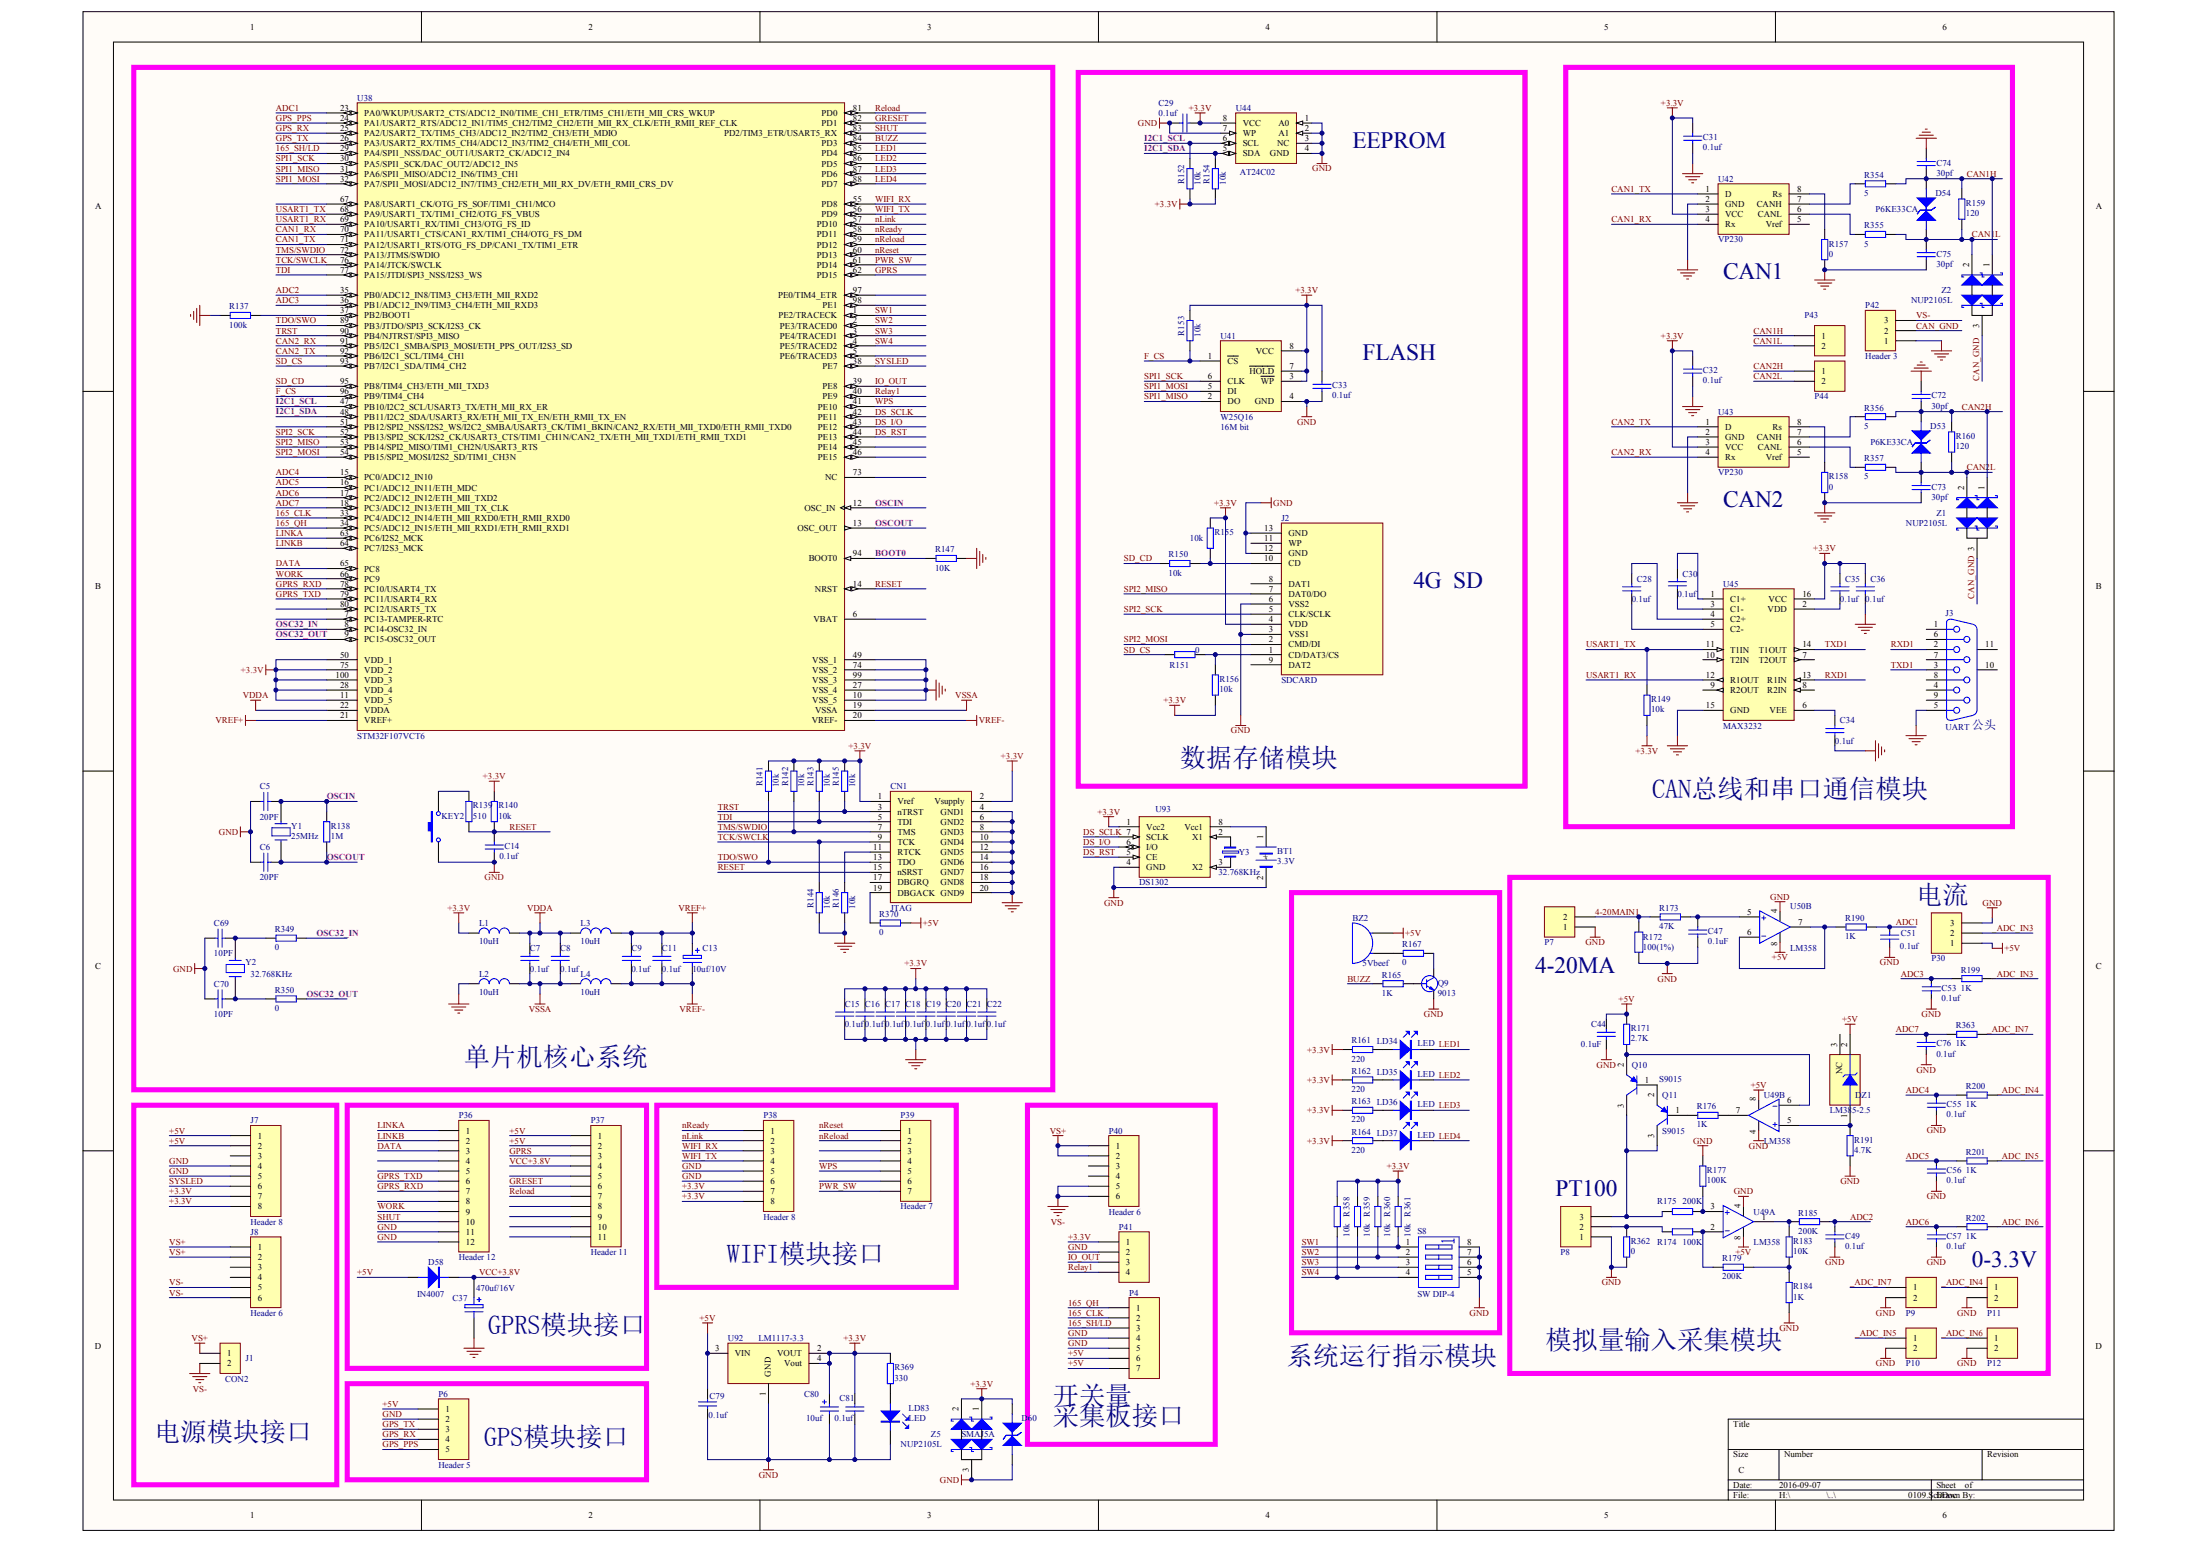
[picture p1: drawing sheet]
# Altium schematic sheet 如意硬件系统模块0831.SchDoc
size C

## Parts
BT1  3.3V  [BT2]
BZ2  5Vbeef  [BEEP]
C5  20PF  [0603C-1]
C6  20PF  [0603C-1]
C7  0.1uf  [0603C-1]
C8  0.1uf  [0603C-1]
C9  0.1uf  [0603C-1]
C11  0.1uf  [0603C-1]
C13  10uf/10V  [1206D-S]
C14  0.1uf  [0603C-1]
C15  0.1uf  [0603C-1]
C16  0.1uf  [0603C-1]
C17  0.1uf  [0603C-1]
C18  0.1uf  [0603C-1]
C19  0.1uf  [0603C-1]
C20  0.1uf  [0603C-1]
C21  0.1uf  [0603C-1]
C22  0.1uf  [0603C-1]
C28  0.1uf  [0603C-1]
C29  0.1uf  [0603C-1]
C30  0.1uf  [0603C-1]
C31  0.1uf  [0603C-1]
C32  0.1uf  [0603C-1]
C33  0.1uf  [0603C-1]
C34  0.1uf  [0603C-1]
C35  0.1uf  [0603C-1]
C36  0.1uf  [0603C-1]
C37  470uf/16V  [C-RB-10]
C44  0.1uF  [0603C-1]
C47  0.1uF  [0603C-1]
C49  0.1uf  [0805-1]
C51  0.1uf  [0603C-1]
C53  0.1uf  [0603C-1]
C55  0.1uf  [0603C-1]
C56  0.1uf  [0603C-1]
C57  0.1uf  [0603C-1]
C69  10PF  [0603C-1]
C70  10PF  [0603C-1]
C72  30pf  [0805-1]
C73  30pf  [0805-1]
C74  30pf  [0805-1]
C75  30pf  [0805-1]
C76  0.1uf  [0603C-1]
C79  0.1uf  [0603C-1]
C80  10uf  [1206D-S]
C81  0.1uf  [0603C-1]
CN1  JTAG  [JTAG20 - 15]
D53  P6KE33CA  [SMB]
D54  P6KE33CA  [SMB]
D58  IN4007  [SMB]
D60  SMAJ5A  [SMB]
DZ1  LM385-2.5  [TO-92A]
J1  CON2  [JXZ-2]
J2  SDCARD  [SDC009-01-R2]
J3  UART  [DB9-M]
J7  Header 8  [HDR1X8]
J8  Header 6  [HDR1X6]
KEY2  SW-PB  [SW_PB4_A1]  (value not drawn)
L1  value 10uH  [1206]  (hidden comment: Inductor)
L2  value 10uH  [1206]  (hidden comment: Inductor)
L3  value 10uH  [1206]  (hidden comment: Inductor)
L4  value 10uH  [1206]  (hidden comment: Inductor)
LD34  LED  [LED_0805]
LD35  LED  [LED_0805]
LD36  LED  [LED_0805]
LD37  LED  [LED_0805]
LD83  LED  [LED_0805]
P4  Header 7  [HDR1X7]  (value not drawn)
P6  Header 5  [HDR1X5]
P7  Header 2  [KF3.81-2P]  (value not drawn)
P8  Header 3  [KF3.81-3P]  (value not drawn)
P9  Header 2  [KF3.81-2P]  (value not drawn)
P10  Header 2  [KF3.81-2P]  (value not drawn)
P11  Header 2  [KF3.81-2P]  (value not drawn)
P12  Header 2  [KF3.81-2P]  (value not drawn)
P30  Header 3  [KF3.81-3P]  (value not drawn)
P36  Header 12  [HDR1X12]
P37  Header 11  [HDR1X11]
P38  Header 8  [HDR1X8]
P39  Header 7  [HDR1X7]
P40  Header 6  [HDR1X6]
P41  Header 4  [HDR1X4]  (value not drawn)
P42  Header 3  [HDR1X3]
P43  Header 2  [KF3.81-2P]  (value not drawn)
P44  Header 2  [KF3.81-2P]  (value not drawn)
Q9  9013  [SOT23-BCE]
Q10  S9015  [SOT-23]
Q11  S9015  [SOT-23]
R137  100k  [0603R-1]
R138  1M  [0603R-1]
R139  510  [0603R-1]
R140  10k  [0603R-1]
R141  10k  [0603R-1]
R142  10k  [0603R-1]
R143  10k  [0603R-1]
R144  10k  [0603R-1]
R145  10k  [0603R-1]
R146  10k  [0603R-1]
R147  10K  [0603R-1]
R149  10k  [0603R-1]
R150  10k  [0603R-1]
R151  0  [0603R-1]
R152  10k  [0603R-1]
R153  10k  [0603R-1]
R154  10k  [0603R-1]
R155  10k  [0603R-1]
R156  10k  [0603R-1]
R157  0  [0603R-1]
R158  0  [0603R-1]
R159  120  [0805-1]
R160  120  [0805-1]
R161  220  [0603R-1]
R162  220  [0603R-1]
R163  220  [0603R-1]
R164  220  [0603R-1]
R165  1K  [0603R-1]
R167  0  [0603R-1]
R171  2.7K  [AXIAL0.4]
R172  100(1%)  [AXIAL0.4]
R173  47K  [0603R-1]
R174  100K  [0805-1]
R175  200K  [0805-1]
R176  1K  [0603R-1]
R177  100K  [0805-1]
R179  200K  [0805-1]
R183  10K  [0805-1]
R184  1K  [0805-1]
R185  200K  [0805-1]
R190  1K  [0603R-1]
R191  4.7K  [0603R-1]
R199  1K  [0603R-1]
R200  1K  [0603R-1]
R201  1K  [0603R-1]
R202  1K  [0603R-1]
R349  0  [0603R-1]
R350  0  [0603R-1]
R354  5  [0805-1]
R355  5  [0805-1]
R356  5  [0805-1]
R357  5  [0805-1]
R358  10k  [0603R-1]
R359  10k  [0603R-1]
R360  10k  [0603R-1]
R361  10k  [0603R-1]
R362  0  [0603R-1]
R363  1K  [0603R-1]
R369  330  [0603R-1]
R370  0  [0603R-1]
S8  SW DIP-4  [DIP-8]
U38  STM32F107VCT6  [LQFP100_M]
U41  W25Q16  Memory: 16M bit  [SOIC8_W]
U42  VP230  [NSO8_N]
U43  VP230  [NSO8_N]
U44  AT24C02  [SO-8]
U45  MAX3232  [NSO16_M]
U49  LM358  [SO-8]  (parts A,B of 2)
U50  LM358  [SO-8]  (part B of 2)
U92  LM1117-3.3  [ASM1117]
U93  DS1302  [SO-8]
Y1  25MHz  [XTAL1]
Y2  32.768KHz  [XTAL4]
Y3  32.768KHz  [XTAL5]
Z1  NUP2105L  [SOT-23]
Z2  NUP2105L  [SOT-23]
Z5  NUP2105L  [SOT-23]

## Blocks framed on the sheet
单片机核心系统: C5-C9 C11 C13-C22 C69 C70 CN1 KEY2 L1-L4 R137-R147 R349 R350 R370 U38 Y1 Y2
电源模块接口: J1 J7 J8
WIFI模块接口: P38 P39
GPS模块接口: P6

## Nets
+3.3V: C15.2 C16.2 C17.2 C18.2 C19.2 C20.2 C21.2 C22.2 C29.2 C31.2 C32.2 C33.2 C35.2 C36.2 C80.1 C81.2 CN1.1(Vref) CN1.2(Vsupply) D60.2(K) J2.4(VDD) J7.7 J7.8 L1.1 P38.7 P38.8 P41.1 R140.2 R141.2 R142.2 R143.2 R145.2 R149.2 R152.1 R153.2 R154.1 R155.1 R156.2 R161.1 R162.1 R163.1 R164.1 R358.2 R359.2 R360.2 R361.2 R369.1 U38.11(VDD_5) U38.28(VDD_4) U38.50(VDD_1) U38.75(VDD_2) U38.100(VDD_3) U41.3(~{WP}) U41.7(~{HOLD}) U41.8(VCC) U42.3(VCC) U43.3(VCC) U44.8(VCC) U45.16(VCC) U92.2(VOUT) U92.4(Vout) U93.1(Vcc2) Z5.1 Z5.2
+5V: BZ2.1(A) C44.2 C79.2 D58.1(A) DZ1.2(V+) J7.1 J7.2 P4.6 P4.7 P6.1 P30.1 P37.1 P37.2 R171.2 R370.1 U49.8(VCC) U50.8(VCC) U92.3(VIN)
GND: BT1.2(-) C5.1 C6.1 C14.2 C15.1 C16.1 C17.1 C18.1 C19.1 C20.1 C21.1 C22.1 C29.1 C31.1 C32.1 C33.1 C34.1 C36.1 C37.2 C44.1 C47.1 C49.2 C51.2 C53.2 C55.2 C56.2 C57.2 C69.1 C70.1 C72.2 C73.1 C74.2 C75.1 C76.2 C79.1 C80.2 C81.1 CN1.4(GND1) CN1.6(GND2) CN1.8(GND3) CN1.10(GND4) CN1.12(GND5) CN1.14(GND6) CN1.16(GND7) CN1.18(GND8) CN1.20(GND9) D60.1(A) J2.3(VSS1) J2.6(VSS2) J2.12(GND) J2.13(GND) J3.5 J7.4 J7.5 KEY2.1 L2.1 LD83.2 P4.4 P4.5 P6.2 P7.1 P8.1 P9.2 P10.2 P11.2 P12.2 P30.3 P36.11 P36.12 P38.5 P38.6 P41.2 P42.1 Q9.E R137.2 R144.1 R146.1 R147.1 R157.2 R158.2 R172.1 R177.1 R184.2 R191.2 R362.1 S8.5(B4) S8.6(B3) S8.7(B2) S8.8(B1) U38.10(VSS_5) U38.27(VSS_4) U38.49(VSS_1) U38.74(VSS_2) U38.99(VSS_3) U41.4(GND) U42.2(GND) U43.2(GND) U44.1(A0) U44.2(A1) U44.3(NC) U44.4(GND) U44.7(WP) U45.15(GND) U49.4(GND) U50.4(GND) U92.1(GND) U93.4(GND) Z5.3
VDDA: C7.2 C8.2 L1.2 L3.1 U38.22(VDDA)
VREF+: C9.2 C11.2 C13.1 L3.2 U38.21(VREF+)
VREF-: C9.1 C11.1 C13.2 L4.2 U38.20(VREF-)
VS+: J1.1 J8.1 J8.2 P40.1 P40.2
VS-: J1.2 J8.5 J8.6 P40.5 P40.6 P42.3
VSSA: C7.1 C8.1 L2.2 L4.1 U38.19(VSSA)
4-20MAIN1: P7.2 R172.2 R173.2
165_CLK: P4.2 U38.33(PC4/ADC12_IN14/ETH_MII_RXD0/ETH_RMII_RXD0)
165_QH: P4.1 U38.34(PC5/ADC12_IN15/ETH_MII_RXD1/ETH_RMII_RXD1)
165_SH/LD: P4.3 U38.29(PA4/SPI1_NSS/DAC_OUT1/USART2_CK/ADC12_IN4)
_ADC_IN3: P30.2 R199.2
_ADC_IN4: P11.1 R200.2
_ADC_IN5: P10.1 R201.2
_ADC_IN6: P12.1 R202.2
_ADC_IN7: P9.1 R363.2
ADC1: C51.1 R190.2 U38.23(PA0/WKUP/USART2_CTS/ADC12_IN0/TIME_CH1_ETR/TIM5_CH1/ETH_MII_CRS_WKUP)
ADC2: C49.1 R185.2 U38.35(PB0/ADC12_IN8/TIM3_CH3/ETH_MII_RXD2)
ADC3: C53.1 R199.1 U38.36(PB1/ADC12_IN9/TIM3_CH4/ETH_MII_RXD3)
ADC4: C55.1 R200.1 U38.15(PC0/ADC12_IN10)
ADC5: C56.1 R201.1 U38.16(PC1/ADC12_IN11/ETH_MDC)
ADC6: C57.1 R202.1 U38.17(PC2/ADC12_IN12/ETH_MII_TXD2)
ADC7: C76.1 R363.1 U38.18(PC3/ADC12_IN13/ETH_MII_TX_CLK)
BOOT0: R147.2 U38.94(BOOT0)
BUZZ: R165.2 U38.84(PD3)
CAN1_RX: U38.70(PA11/USART1_CTS/CAN1_RX/TIM1_CH4/OTG_FS_DM) U42.4(Rx)
CAN1_TX: U38.71(PA12/USART1_RTS/OTG_FS_DP/CAN1_TX/TIM1_ETR) U42.1(D)
CAN1H: C74.1 D54.2(K) P43.1 R159.1 R354.2 Z2.1
CAN1L: C75.2 D54.1(A) P43.2 R159.2 R355.2 Z2.2
CAN2_RX: U38.91(PB5/I2C1_SMBA/SPI3_MOSI/ETH_PPS_OUT/I2S3_SD) U43.4(Rx)
CAN2_TX: U38.92(PB6/I2C1_SCL/TIM4_CH1) U43.1(D)
CAN2H: C72.1 D53.2(K) P44.1 R160.1 R356.2 Z1.1
CAN2L: C73.2 D53.1(A) P44.2 R160.2 R357.2 Z1.2
CAN_GND: P42.2 Z1.3 Z2.3
DATA: P36.3 U38.65(PC8)
DS_I/O: U38.43(PE12) U93.6(I/O)
DS_RST: U38.44(PE13) U93.5(CE)
DS_SCLK: U38.42(PE11) U93.7(SCLK)
F_CS: R153.1 U38.96(PB9/TIM4_CH4) U41.1(~{CS})
GPRS: P37.3 U38.62(PD15)
GPRS_RXD: P36.7 U38.78(PC10/USART4_TX)
GPRS_TXD: P36.6 U38.79(PC11/USART4_RX)
GPS_PPS: P6.5 U38.24(PA1/USART2_RTS/ADC12_IN1/TIM5_CH2/TIM2_CH2/ETH_MII_RX_CLK/ETH_RMII_REF_CLK)
GPS_RX: P6.4 U38.25(PA2/USART2_TX/TIM5_CH3/ADC12_IN2/TIM2_CH3/ETH_MDIO)
GPS_TX: P6.3 U38.26(PA3/USART2_RX/TIM5_CH4/ADC12_IN3/TIM2_CH4/ETH_MII_COL)
GRESET: P37.6 U38.82(PD1)
I2C1_SCL: R152.2 U38.47(PB10/I2C2_SCL/USART3_TX/ETH_MII_RX_ER) U44.6(SCL)
I2C1_SDA: R154.2 U38.48(PB11/I2C2_SDA/USART3_RX/ETH_MII_TX_EN/ETH_RMII_TX_EN) U44.5(SDA)
IO_OUT: P41.3 U38.39(PE8)
LED1: LD34.2 U38.85(PD4)
LED2: LD35.2 U38.86(PD5)
LED3: LD36.2 U38.87(PD6)
LED4: LD37.2 U38.88(PD7)
LINKA: P36.1 U38.63(PC6/I2S2_MCK)
LINKB: P36.2 U38.64(PC7/I2S3_MCK)
nLink: P38.2 U38.57(PD10)
nReady: P38.1 U38.58(PD11)
nReload: P39.2 U38.59(PD12)
nReset: P39.1 U38.60(PD13)
OSC32_IN: R349.1 U38.8(PC14-OSC32_IN)
OSC32_OUT: R350.1 U38.9(PC15-OSC32_OUT)
OSCIN: C5.2 R138.2 U38.12(OSC_IN) Y1.1
OSCOUT: C6.2 R138.1 U38.13(OSC_OUT) Y1.2
PWR_SW: P39.7 U38.61(PD14)
Relay1: P41.4 U38.40(PE9)
Reload: P37.7 U38.81(PD0)
RESET: C14.1 CN1.15(nSRST) R139.1 R140.1 U38.14(NRST)
RXD1: J3.2 U45.13(R1IN)
SD_CD: R150.2 U38.95(PB8/TIM4_CH3/ETH_MII_TXD3)
SD_CS: R151.2 U38.93(PB7/I2C1_SDA/TIM4_CH2)
SHUT: P36.10 U38.83(PD2/TIM3_ETR/USART5_RX)
SPI1_MISO: U38.31(PA6/SPI1_MISO/ADC12_IN6/TIM3_CH1) U41.2(DO)
SPI1_MOSI: U38.32(PA7/SPI1_MOSI/ADC12_IN7/TIM3_CH2/ETH_MII_RX_DV/ETH_RMII_CRS_DV) U41.5(DI)
SPI1_SCK: U38.30(PA5/SPI1_SCK/DAC_OUT2/ADC12_IN5) U41.6(CLK)
SPI2_MISO: J2.7(DAT0/DO) U38.53(PB14/SPI2_MISO/TIM1_CH2N/USART3_RTS)
SPI2_MOSI: J2.2(CMD/DI) U38.54(PB15/SPI2_MOSI/I2S2_SD/TIM1_CH3N)
SPI2_SCK: J2.5(CLK/SCLK) U38.52(PB13/SPI2_SCK/I2S2_CK/USART3_CTS/TIM1_CH1N/CAN2_TX/ETH_MII_TXD1/ETH_RMII_TXD1)
SW1: R361.1 S8.1(A1) U38.1(PE2/TRACECK)
SW2: R360.1 S8.2(A2) U38.2(PE3/TRACED0)
SW3: R359.1 S8.3(A3) U38.3(PE4/TRACED1)
SW4: R358.1 S8.4(A4) U38.4(PE5/TRACED2)
SYSLED: J7.6 U38.38(PE7)
TCK/SWCLK: CN1.9(TCK) R144.2 U38.76(PA14/JTCK/SWCLK)
TDI: CN1.5(TDI) R143.1 U38.77(PA15/JTDI/SPI3_NSS/I2S3_WS)
TDO/SWO: CN1.13(TDO) R141.1 U38.89(PB3/JTDO/SPI3_SCK/I2S3_CK)
TMS/SWDIO: CN1.7(TMS) R142.1 U38.72(PA13/JTMS/SWDIO)
TRST: CN1.3(nTRST) R145.1 U38.90(PB4/NJTRST/SPI3_MISO)
TXD1: J3.3 U45.14(T1OUT)
USART1_RX: U38.69(PA10/USART1_RX/TIM1_CH3/OTG_FS_ID) U45.12(R1OUT)
USART1_TX: R149.1 U38.68(PA9/USART1_TX/TIM1_CH2/OTG_FS_VBUS) U45.11(T1IN)
VCC+3.8V: C37.1 D58.2(K) P37.4
WIFI_RX: P38.3 U38.55(PD8)
WIFI_TX: P38.4 U38.56(PD9)
WORK: P36.9 U38.66(PC9)
WPS: P39.5 U38.41(PE10)
NetBT1_1: BT1.1(+) U93.8(Vcc1)
NetBZ2_2: BZ2.2(B) R167.1
NetC28_1: C28.1 U45.5(C2-)
NetC28_2: C28.2 U45.4(C2+)
NetC30_1: C30.1 U45.3(C1-)
NetC30_2: C30.2 U45.1(C1+)
NetC34_2: C34.2 U45.6(VEE)
NetC35_1: C35.1 U45.2(VDD)
NetC47_2: C47.2 R173.1 U50.5
NetC69_2: C69.2 R349.2 Y2.1
NetC70_2: C70.2 R350.2 Y2.2
NetCN1_11: CN1.11(RTCK) R146.2
NetCN1_19: CN1.19(DBGACK) R370.2
NetDZ1_1: DZ1.1(V-) R191.1 U49.5
NetJ2_1: J2.1(CD/DAT3/CS) R151.1 R156.1
NetJ2_10: J2.10(CD) R150.1 R155.2
NetKEY2_2: KEY2.2 R139.2
NetLD34_1: LD34.1 R161.2
NetLD35_1: LD35.1 R162.2
NetLD36_1: LD36.1 R163.2
NetLD37_1: LD37.1 R164.2
NetLD83_1: LD83.1 R369.2
NetP8_2: P8.2 R174.2 R362.2
NetP8_3: P8.3 Q10.3(C) Q11.3(C) R175.2
NetQ9_B: Q9.B R165.1
NetQ9_C: Q9.C R167.2
NetQ10_1: Q10.1(B) Q11.2(E)
NetQ10_2: Q10.2(E) R171.1 U49.6
NetQ11_1: Q11.1(B) R176.2
NetR137_1: R137.1 U38.37(PB2/BOOT1)
NetR157_1: R157.1 U42.8(Rs)
NetR158_1: R158.1 U43.8(Rs)
NetR174_1: R174.1 R179.1 U49.2
NetR175_1: R175.1 R177.2 U49.3
NetR176_1: R176.1 U49.7
NetR179_2: R179.2 R183.2 R184.1
NetR183_1: R183.1 R185.1 U49.1
NetR190_1: R190.1 U50.6 U50.7
NetR354_1: R354.1 U42.7(CANH)
NetR355_1: R355.1 U42.6(CANL)
NetR356_1: R356.1 U43.7(CANH)
NetR357_1: R357.1 U43.6(CANL)
NetU93_2: U93.2(X1) Y3.2
NetU93_3: U93.3(X2) Y3.1

Not connected (* = marked no-connect by the designer): CN1 17(DBGRQ); DZ1 3(NC); J2 8(DAT1) 9(DAT2) 11(WP); J3 1 4 6 7 8 9 10(MH1) 11(MH2); J7 3; J8 3 4; P36 4 5 8; P37 5 8 9 10 11; P39 3 4 6; P40 3 4; U38 5(PE6/TRACED3) 6(VBAT) 7(PC13-TAMPER-RTC) 45(PE14) 46(PE15) 51(PB12/SPI2_NSS/I2S2_WS/I2C2_SMBA/USART3_CK/TIM1_BKIN/CAN2_RX/ETH_MII_TXD0/ETH_RMII_TXD0) 67(PA8/USART1_CK/OTG_FS_SOF/TIM1_CH1/MCO) 73(NC) 80(PC12/USART5_TX) 97(PE0/TIM4_ETR) 98(PE1); U42 5(Vref); U43 5(Vref); U45 7(T2OUT) 8(R2IN) 9(R2OUT) 10(T2IN)

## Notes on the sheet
- EEPROM
- CAN1
- FLASH
- (near U43) CAN2
- 4G  SD
- 串口
- (near J3) 公头
- 数据存储模块
- CAN总线和串口通信模块
- 电流
- 4-20MA
- (near P8) PT100
- 0-3.3V
- GPRS模块接口
- 模拟量输入采集模块
- 系统运行指示模块
- 开关量
- 采集板接口
